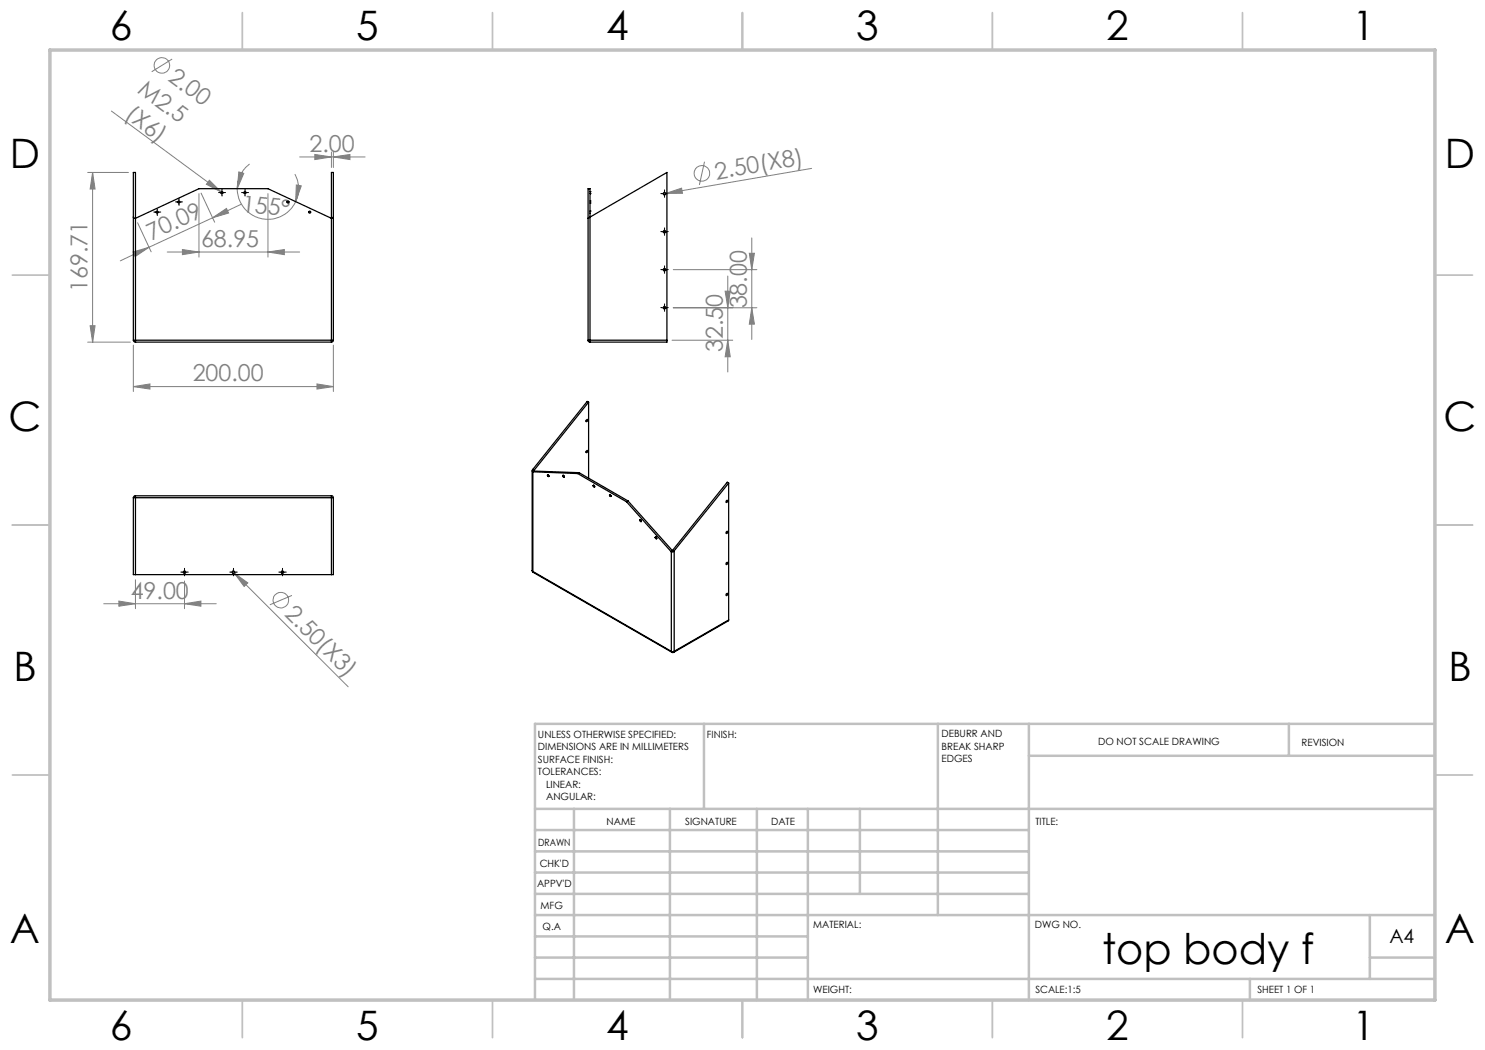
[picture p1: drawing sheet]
<svg xmlns="http://www.w3.org/2000/svg" width="297mm" height="210mm" viewBox="0 0 297 210" stroke-linecap="round" stroke-linejoin="round" font-family="sans-serif">
<g fill="none" stroke="#808080" stroke-width=".2">
<path d="M34.4 11.8l-4.1 2.5M17.5 34.5h8.2M18.5 34.5l.5 3.3h-1zM18.5 34.5v33.9M22.3 22.2l21.9 16.2M39.8 38.7v12.7M40.2 38.6l2.7 5.8M41.9 36l2.3 2.4-2.9-1.5zM44.2 38.4l.4 .3M47.4 37.7a6.1 6.1 0 0 0 4.9 6 6.1 6.1 0 0 0 6.8-3.4M47.8 34.4l1 .3-1.4 3zM49.9 32.8a6.1 6.1 0 0 0-2.5 4.9"/>
<path d="M53.6 38.7v12.7M59 34.8a6 6 0 0 1 .1 5.5M59.3 37l1 .2-1.2 3.1zM59.9 31.4h13.1M63 30.9l3.3 .5-3.3 .5zM66.3 30.4v3.1M66.7 31.4l3.3-.5v1zM66.7 30.4v3.1M133.1 38.7l3.2-1.1 .2 1.1zM133.1 38.7l-.5 .1M140.9 32.3l-1 4.7M162.3 33.7l-29.2 5"/>
<path d="M26.6 50.4l3.2-.9-2.8 1.8zM27.5 44.5l2.7 5.9M29.8 49.5l-5.7 2.7M33.4 50.4h26.5M36.5 49.9l3.3 .5-3.3 .5zM42.5 43.6l2.8-1.9 .4 .9zM42.5 43.6l-12.7 5.9M48.3 40.8l-5.8 2.8M53.6 50.4l3.3-.5v1zM134.7 53.9h16.7M145 58.2h1l-.4 3.4zM145.6 55.2v19.2"/>
<path d="M149.9 50.7h1l-.5 3.2zM150.4 47.6v20.3M17.5 68.4h8.6M18 65.1h1l-.5 3.3zM26.7 77.3l3.3-.5v1zM26.7 69v9.3M26.7 77.3h40M63.4 76.8l3.3 .5-3.3 .5zM66.7 69v9.3M134.4 68h12.1M134.7 61.6h16.7M145.6 68l.4 3.4h-1z"/>
<path d="M150.4 61.6l.5 3.2h-1zM27.1 115.9v5.8M36.9 116.2v5.5M46.5 114.3l.3 .3M46.8 114.6l2.8 2-.8 .7zM46.8 114.6l22.8 22.8M58.4 119.1l-4.4 1.9M20.7 120.7h22.6M23.8 120.2l3.3 .5-3.3 .5zM36.9 120.7l3.3-.5v1z"/>
<circle cx="32.4" cy="13.1" r="1.55"/>
<circle cx="140.4" cy="34.7" r="1.56"/>
<circle cx="56.2" cy="120" r="1.55"/>
</g>
<g fill="none" stroke="#000" stroke-width=".2" stroke-dasharray="15.2 1.3 1.3 1.3">
<path d="M35.8 39.9v-.2M43.9 38.5h-.2M44.4 38v-.2M44.4 39v.2M44.9 38.5h.2M48.5 38.5h-.2M49 38v-.2M49 39v.2M49.5 38.5h.2M132.4 38.7h-.2M132.9 38.2v-.2M132.9 39.2v.3"/>
<path d="M133.4 38.7h.3M31 42.4h-.2M31.5 41.9v-.2M31.5 42.9v.2M32 42.4h.2M35.3 40.4h-.2M35.8 40.9v.2M36.3 40.4h.2M132.4 46.3h-.2M132.4 53.9h-.2M132.9 45.8v-.2M132.9 46.8v.3"/>
<path d="M132.9 53.4v-.2M132.9 54.4v.3M133.4 46.3h.3M133.4 53.9h.3M132.4 61.5h-.2M132.9 61v-.2M132.9 62v.3M133.4 61.5h.3M36.4 114.4h-.2M36.9 113.9v-.2M36.9 114.9v.3M37.4 114.4h.3"/>
<path d="M46.2 114.4h-.2M46.7 113.9v-.2M46.7 114.9v.3M47.2 114.4h.3M56 114.4h-.2M56.5 113.9v-.2M56.5 114.9v.3M57 114.4h.3"/>
</g>
<g fill="none" stroke="#000" stroke-width=".2">
<path d="M35.8 39.9v1M43.9 38.5h1M44.4 38v1M48.5 38.5h1M49 38v1M132.4 38.7h1M132.9 38.2v1.1M30.9 42.4h1M31.4 41.9v1M35.3 40.4h1M132.4 46.3h1M132.4 53.9h1"/>
<path d="M132.9 45.9v.9M132.9 53.4v1M132.4 61.6h1M132.9 61v1M36.4 114.4h1M36.9 113.9v1M46.2 114.4h1M46.7 113.9v1M56 114.4h1M56.5 113.9v1"/>
</g>
<g fill="none" stroke="#c0c0c0" stroke-width=".35">
<path d="M48.5 2.5v7.5M98.5 2.5v7.5M148.5 2.5v7.5M198.5 2.5v7.5M248.5 2.5v7.5M2.5 55h7.5M287 55h7.5M2.5 105h7.5M287 105h7.5M2.5 155h7.5M287 155h7.5M48.5 200v7.5"/>
<path d="M98.5 200v7.5M148.5 200v7.5M198.5 200v7.5M248.5 200v7.5"/>
</g>
<g fill="none" stroke="#c0c0c0" stroke-width=".5">
<path d="M140.8 144.8v17M187.6 144.8v38.2M205.8 144.8v55.2M205.8 151.2h81.2M257.8 144.8v6.4M287 144.8h-180v55.2M107 161.8h180M107 178.8h98.8M107 174.5h98.8M107 170.3h98.8M107 166h98.8M114.8 161.8v38.2"/>
<path d="M134 161.8v38.2M151.4 161.8v38.2M161.6 161.8v38.2M172 161.8v17M107 195.8h180M107 191.5h54.6M107 187.3h54.6M107 183h180M250 195.8v4.2M274 191.5h13M274 183v12.8"/>
</g>
<path d="M10 10h277v190h-277z" fill="none" stroke="#c0c0c0" stroke-width=".7"/>
<g fill="#808080">
<path d="M41.9 36l2.3 2.4-2.9-1.5z"/>
<path d="M133.1 38.7l3.2-1.1 .2 1.1z"/>
<path d="M46.8 114.6l2.8 2-.8 .7z"/>
<path d="M53.6 50.4l3.3-.5v1zM36.5 49.9l3.3 .5-3.3 .5zM36.9 120.7l3.3-.5v1zM23.8 120.2l3.3 .5-3.3 .5z"/>
<path d="M26.7 77.3l3.3-.5v1zM63.4 76.8l3.3 .5-3.3 .5zM63 30.9l3.3 .5-3.3 .5zM66.7 31.4l3.3-.5v1z"/>
<path d="M42.5 43.6l2.8-1.9 .4 .9zM26.6 50.4l3.2-.9-2.8 1.8z"/>
<path d="M18.5 34.5l.5 3.3h-1zM18 65.1h1l-.5 3.3zM145 58.2h1l-.4 3.4zM145.6 68l.4 3.4h-1zM149.9 50.7h1l-.5 3.2zM150.4 61.6l.5 3.2h-1z"/>
<path d="M47.8 34.4l1 .3-1.4 3zM59.3 37l1 .2-1.2 3.1z"/>
</g>
<g fill="none" stroke="#000" stroke-width=".25">
<path d="M44.2 38.5v.1M44.6 38.5v.1M48.8 38.5h.1M48.8 38.5v.1M49.2 38.5v.1M118 38.7h.1M118 38.3h.1M26.7 43.4l.4 .3 12.7-6h13.8l12.7 6 .4-.3M31.2 42.4l.1 .1M31.3 42.4h-.1M31.6 42.4v.1M35.6 40.3v.2"/>
<path d="M36 40.4h.1M57.8 40.3v.1M62.1 42.4h.1M117.6 43.7l15.8-9.2v33.5M118 42.2h.1M118 40.6h.1M118 40.2h.1M26.7 68h.4M26.7 68l.1 .3 .3 .1M26.7 68v-33.5h.4v33.5M27.1 68v.4M27.1 68h39.2"/>
<path d="M27.1 68.4h39.2M66.3 68h.4M66.3 68v.4M66.3 68v-33.5h.4v33.5M66.7 68l-.1 .3-.3 .1M117.6 68l.1 .3 .3 .1M117.6 68h.4M117.6 68v-30.3h.4v30.3M118 68v.4M118 68h15.4M133.4 68v.4h-15.4M26.7 99.5h.4"/>
<path d="M26.7 99.5v15.4h.4M27.1 99.2h-.2l-.2 .3M27.1 99.2v.3M27.1 99.5v15.4M27.1 99.5h39.2M27.1 99.2h39.2M66.3 99.5h.4M66.3 99.2v.3M66.3 99.2l.3 .1 .1 .2M66.3 99.5v15.4M66.7 99.5v15.4h-.4M106.4 94.1v20"/>
<path d="M106.6 94.4v19.9M106.6 94.4l8.9 .3M106.6 94.4l.3-.2 8.9 .3M109.5 95v.1M109.6 95h-.1M109.6 95l.1 .3M109.7 95l.1 .2M109.8 95.2l-.2-.2 .2 .3M112.6 95.1h.1M112.6 95.1l.2 .3M112.6 95.1v.1M112.7 95.1l.2 .3z"/>
<path d="M112.7 95.1l.2 .2M115.5 94.7l9.8 5.7M115.8 94.5l-.3 .2M115.8 94.5l9.8 5.7M117.3 90.2l.1-.1a.2 .2 0 0 1 .1 .3 .2 .2 0 0 1-.3 0zM117.3 84l.1-.1a.2 .2 0 0 1 .1 .3 .2 .2 0 0 1-.3 0zM117.7 80.4l-.3-.1-10.9 13.6-.1 .3 .2 .2M117.7 80.4l-11.1 14M117.7 80.4v15.3M118.6 97.1h.1M118.7 97.1h.2v.3zM118.7 97.1l.2 .3"/>
<path d="M118.7 97.1l-.1 .1M118.8 97.1l.1 .3zM118.8 97.1l.1 .2M121.9 99h.1M122 99l-.1 .1M122 98.9l-.1 .2M122 98.9l.2 .4-.2-.3M122.1 99l.1 .2M145.7 96.6l-.2-.2-11.2 14M145.7 96.6l-10.9 13.6M145.7 96.6v27.4M27.1 114.9h39.2"/>
<path d="M106.4 114.1l.2 .4M106.4 114.1l.2 .2M106.6 114.3v.2M106.6 114.3l27.7 16M106.6 114.5l27.8 15.9M125.3 100.4l9 10M125.6 100.2l-.3 .2M125.6 100.2l8.9 9.9M128 104h.1a.19 .19 0 0 1 .2 .1 .19 .19 0 0 1-.1 .2zM128 104v.1M128.1 104v.1M128.1 104l.1 .3"/>
<path d="M128.1 104l-.1 .1M128.1 104l.2 .3-.2-.3M128.2 104l.1 .2M131.1 107.5h.1M131.1 107.4h.1a.18 .18 0 0 1 .2 .2 .18 .18 0 0 1-.2 .2zM131.1 107.4v.1M131.1 107.4l.2 .3M131.2 107.4l.1 .3M131.2 107.4l.1 .2M134.3 110.4v19.9M134.8 110.2l-.3 .2h-.2M134.8 110.2v20.1"/>
<path d="M145.2 112.6l.3-.1a.25 .25 0 0 1 0 .3 .25 .25 0 0 1-.3 0zM145.3 106.3l.2-.1a.25 .25 0 0 1 0 .4 .25 .25 0 0 1-.3 0zM145.3 100.1h.2a.25 .25 0 0 1 0 .3 .25 .25 0 0 1-.3 .1zM145.3 118.7h.2a.21 .21 0 0 1 0 .3 .21 .21 0 0 1-.3 0zM134.3 130.3h.5M134.3 130.3l.1 .1M134.4 130.4h.4M134.8 130.3v.1M145.7 124v.2l-10.9 6.2M145.7 124l-10.9 6.3"/>
<circle cx="44.4" cy="38.5" r=".2"/>
<circle cx="49" cy="38.5" r=".21"/>
<circle cx="132.9" cy="38.7" r=".25"/>
<circle cx="31.4" cy="42.4" r=".2"/>
<circle cx="35.8" cy="40.4" r=".2"/>
<circle cx="57.6" cy="40.4" r=".19"/>
<circle cx="61.9" cy="42.4" r=".2"/>
<circle cx="132.9" cy="46.3" r=".25"/>
<circle cx="132.9" cy="53.9" r=".25"/>
<circle cx="132.9" cy="61.5" r=".25"/>
<circle cx="109.6" cy="95.2" r=".16"/>
<circle cx="112.7" cy="95.3" r=".17"/>
<circle cx="122" cy="99.2" r=".15"/>
<circle cx="36.9" cy="114.4" r=".25"/>
<circle cx="46.7" cy="114.4" r=".25"/>
<circle cx="56.5" cy="114.4" r=".25"/>
</g>
<text font-size="8.5" x="220.4" y="192.7">top body f</text>
<g font-size="8.1">
<text x="22" y="8">6</text>
<text x="71.2" y="8">5</text>
<text x="121.2" y="8">4</text>
<text x="171.3" y="8">3</text>
<text x="221.3" y="8">2</text>
<text x="270.5" y="8">1</text>
<text x="2" y="33.6">D</text>
<text x="289" y="33.6">D</text>
<text x="1.7" y="86.1">C</text>
<text x="288.7" y="86.1">C</text>
<text x="2.7" y="136.1">B</text>
<text x="289.7" y="136.1">B</text>
<text x="2" y="188.6">A</text>
<text x="289" y="188.6">A</text>
<text x="22" y="208">6</text>
<text x="71.2" y="208">5</text>
<text x="121.2" y="208">4</text>
<text x="171.3" y="208">3</text>
<text x="221.3" y="208">2</text>
<text x="270.5" y="208">1</text>
</g>
<g font-size="4.7" fill="#808080">
<text x="33.4" y="16" transform="rotate(36 33.4 16)">2.00</text>
<text x="24.8" y="23.4" transform="rotate(36 24.8 23.4)">(X6)</text>
<text x="27.3" y="18.4" transform="rotate(36 27.3 18.4)">M2.5</text>
<text x="61.9" y="30.4">2.00</text>
<text x="143.2" y="35.9" transform="rotate(-10 143.2 35.9)">2.50(X8)</text>
<text x="48.3" y="42.3" transform="rotate(6 48.3 42.3)">155°</text>
<text x="30.2" y="48.1" transform="rotate(-25 30.2 48.1)">70.09</text>
<text x="40.2" y="49.4">68.95</text>
<text x="17.5" y="58.5" transform="rotate(-90 17.5 58.5)">169.71</text>
<text x="149.4" y="61.7" transform="rotate(-90 149.4 61.7)">38.00</text>
<text x="144.5" y="70.5" transform="rotate(-90 144.5 70.5)">32.50</text>
<text x="38.5" y="76.3">200.00</text>
<text x="26.1" y="119.7">49.00</text>
<text x="56.8" y="123" transform="rotate(45 56.8 123)">2.50(X3)</text>
</g>
<text font-size="3.9" x="277.9" y="188.5">A4</text>
<g font-size="2">
<text x="107.6" y="147.6">UNLESS OTHERWISE SPECIFIED:</text>
<text x="141.4" y="147.6">FINISH:</text>
<text x="188.3" y="147.5">DEBURR AND</text>
<text x="188.3" y="150">BREAK SHARP</text>
<text x="219.6" y="149">DO NOT SCALE DRAWING</text>
<text x="260.3" y="149.2">REVISION</text>
<text x="107.6" y="150.1">DIMENSIONS ARE IN MILLIMETERS</text>
<text x="107.6" y="152.6">SURFACE FINISH:</text>
<text x="107.6" y="155.1">TOLERANCES:</text>
<text x="188.3" y="152.5">EDGES</text>
<text x="109.2" y="157.6">LINEAR:</text>
<text x="109.2" y="160.1">ANGULAR:</text>
<text x="121.3" y="165">NAME</text>
<text x="137" y="164.9">SIGNATURE</text>
<text x="154.2" y="164.9">DATE</text>
<text x="207.1" y="164.9">TITLE:</text>
<text x="107.6" y="169.1">DRAWN</text>
<text x="107.9" y="173.3">CHK'D</text>
<text x="107.4" y="177.4">APPV'D</text>
<text x="108.1" y="181.8">MFG</text>
<text x="108.5" y="186">Q.A</text>
<text x="162.6" y="185.5">MATERIAL:</text>
<text x="207" y="185.5">DWG NO.</text>
<text x="162.6" y="198.5">WEIGHT:</text>
<text x="207.1" y="198.6">SCALE:1:5</text>
<text x="251.5" y="198.6">SHEET 1 OF 1</text>
</g>
</svg>
